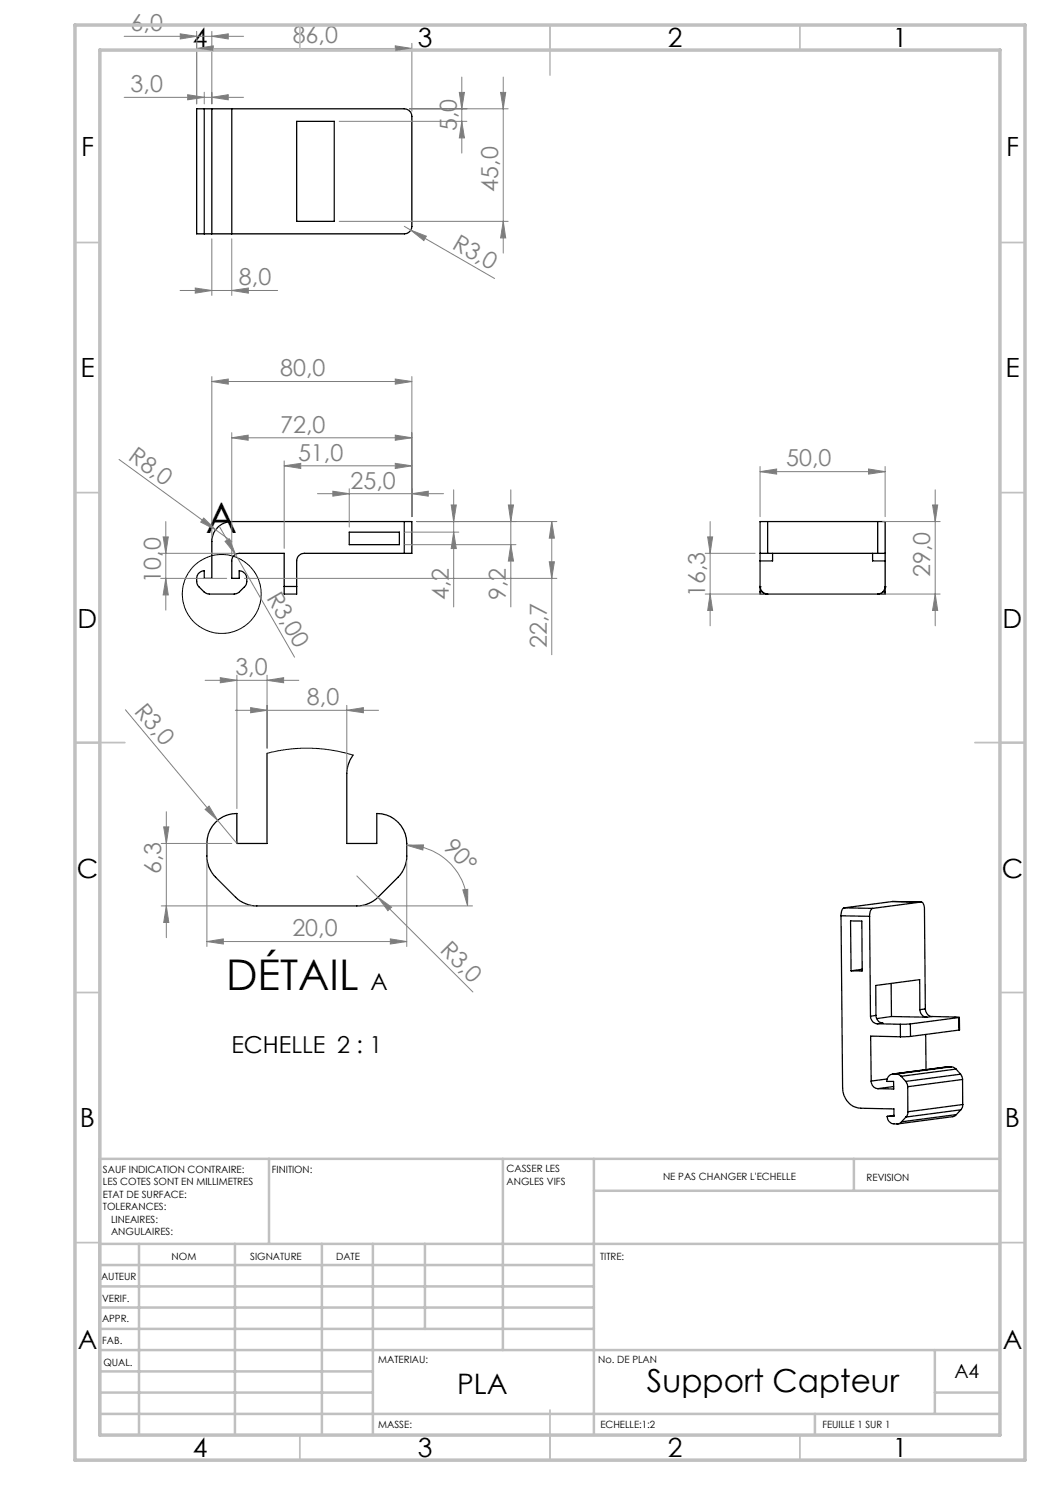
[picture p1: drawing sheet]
<svg xmlns="http://www.w3.org/2000/svg" width="210mm" height="297mm" viewBox="0 0 210 297" stroke-linecap="round" stroke-linejoin="round" font-family="sans-serif">
<g fill="none" stroke="#000" stroke-width=".25">
<path d="M40.9 21.8h-1.6v25h1.6M40.9 21.8v25M40.9 21.8h1.5M42.4 21.8h4M42.4 21.8v25M46.4 21.8h34.5a1.57 1.57 0 0 1 1.5 1.5v22a1.57 1.57 0 0 1-1.5 1.5h-34.5M46.4 21.8v25M59.3 24.3h7.6v20h-7.6zM40.9 46.8h1.5M42.4 46.8h4M56.8 117.3v1.5h2.5v-1.5M56.8 117.3h2.5"/>
<path d="M69.8 106.4h10.1v2.5h-10.1zM80.9 104.3h-34.5a4 4 0 0 0-4 4v7.4h-1.5v-1.5a1.68 1.68 0 0 0-1.5 2.2l.3 .9 1.2 1.2 .9 .3 5.5-.1 .5-.2 1.2-1.2 .3-.7a2.18 2.18 0 0 0-.4-2l-.4-.3-.7-.1v1.5h-1.4v-3.5a1.51 1.51 0 0 1 1.4-1.5h9v6.6M80.9 110.7h-20a1.57 1.57 0 0 0-1.6 1.5v5.1M80.9 104.3h1.5v6.4h-1.5M80.9 104.3v6.4M152 110.7h1.5M152 110.7v1.5M152 117.3a1.57 1.57 0 0 0 1.5 1.5M152 118.4v.4h25v-.4M152 117.4h.1M152 112.2v6.2M152 118.4h.5"/>
<path d="M153.5 104.3h-1.5v6.4M153.5 104.3h22M153.5 110.7h22M153.5 104.3v6.4M154.5 110.7v1.5h-2.5M174.5 110.7v1.5h2.5M175.5 104.3h1.5v6.4M175.5 110.7h1.5M175.5 104.3v6.4M176.6 118.4h.4M177 110.7v1.5M177 117.3a1.51 1.51 0 0 1-1.5 1.5"/>
<path d="M177 117.4h.1M177 112.2v6.2M53.4 150.7v18h-6v-6a6 6 0 0 0-6 6 9.9 9.9 0 0 0 .2 4.2l.2 .6 .9 1.5 4.4 4.5a6.1 6.1 0 0 0 4.3 1.7h20a6.1 6.1 0 0 0 4.2-1.7l4-4.1a6.1 6.1 0 0 0 1.8-4.2 8.5 8.5 0 0 0-1.2-6 5.8 5.8 0 0 0-4.8-2.5v6h-6v-14a6.4 6.4 0 0 1 1.2-3.7M168.2 183.2l.3 34.4a4 4 0 0 0 3.7 4l6.6 .2v1.5h-1.4M168.2 183.2l5.7 .1M168.8 181.6a1.54 1.54 0 0 0-.6 1.6M168.8 181.6l5.8 .1M170.1 184.2h2.3v10h-2.2zM172.4 193.8l-2.2 .4M173.9 183.3l.2 19.9M174.6 181.7a1.54 1.54 0 0 0-.7 1.6M174.6 181.7l9.6-1.3a1.27 1.27 0 0 1 .7 1.4l.2 20"/>
<path d="M178.2 196.7l.1 6.6M178.5 180.3l5.8 .1M178.5 180.3l-9.7 1.3M178.5 180.3h.1M174.1 203.2a1.52 1.52 0 0 0 1.4 1.5M174.2 216.2a1.45 1.45 0 0 0 1.4 1.5M175.2 203.1a1.52 1.52 0 0 0 1.4 1.5l-1.1 .1M175.2 203.1l-1.1 .1M175.5 204.7l4.6 .2M177.4 215.8l-3.2 .4M178.3 203.3l-3 .4M178.3 203.3l7 .1"/>
<path d="M178.7 214.8a1.39 1.39 0 0 0-1.3 1.5h1.3l.1 1.5-3.2-.1M178.7 214.8h.6M178.7 217.3l-3.1 .4M179.3 214.8l.4 .1 .5 .4M180.1 204.9v2.5M180.1 207.4l-6-.2 .1 9M180.2 215.3l1 1M181.2 216.3l.3 1M181.5 217.3l.1 5.1M182.1 204.8l-2 .1M182.1 204.8v2.5M182.1 207.3l-2 .1"/>
<path d="M184 201.9a1.52 1.52 0 0 0 1.3 1.5M184 201.9l-.1-6-8.7 1.2v6M185.1 201.8a1.52 1.52 0 0 0 1.3 1.5M185.1 201.8l-1.1 .1M185.1 206.9l.1 7M186.4 203.3l5.5 .2h-.2M186.4 203.3l-1.1 .1M189.7 213.4l-11 1.4M190.3 213.4h.3l.6 .4M190.3 213.4l-11.8 1.4M190.3 213.4l-11 1.4M191.2 213.8l-11 1.5"/>
<path d="M191.2 213.8l.9 1M191.7 203.5l-9.6 1.3M191.7 203.5l.1 2.5M191.8 206l-9.7 1.3M191.9 203.5v2.5h-.1M192.1 214.8l.4 1.1M192.1 214.8l-10.9 1.5M192.5 215.9l-11 1.4M192.5 215.9v5M177.4 223.3a1.65 1.65 0 0 0 2.2 1.5l.7-.4M178.8 223.1l-1.4 .2M181.2 223.4l-.9 1"/>
<path d="M181.6 222.4l-.1 .5-.3 .5M191.3 222.9l-.7 .4-11.1 1.5M191.3 222.9l-11 1.5M192.2 222l-11 1.4M192.2 222l-.9 .9M192.5 220.9v.6l-.3 .5M192.5 220.9l-10.9 1.5"/>
</g>
<g fill="none" stroke="#000" stroke-width=".2">
<path d="M53.4 150.7l3.9-.8 2.8-.3h2.4l4.7 .6 3.4 .8"/>
<circle cx="44.4" cy="118.8" r="7.9"/>
</g>
<g fill="none" stroke="#808080" stroke-width=".2">
<path d="M24.8 19.5h23.9M24.8 7.3h23.9M36.1 6.8l3.2 .5-3.2 .5zM37.5 18.9l3.4 .6-3.4 .5zM39.3 9.7l3.4-.5v1zM39.3 6.3v14.5M39.3 9.7h43.1M40.9 18.4v2.4M42.4 19.5l3.2-.6v1.1zM42.4 7.3l3.2-.5v1zM42.4 6.3v14.5M79.1 9.2l3.3 .5-3.3 .5z"/>
<path d="M82.4 8.7v13.6M91.9 18.5h1l-.5 3.3zM92.4 15.4v15.2M100.1 18.5h1l-.5 3.3zM100.6 15.4v35.2M67.8 24.3h25.6M81.9 21.8h19.7M92.4 24.3l.5 3.3h-1zM36 58.1h19.5M39.1 57.6l3.3 .5-3.3 .5zM42.4 47.8v11.3M46.4 58.1l3.3-.5v1z"/>
<path d="M46.4 47.8v11.3M67.8 44.3h33.8M80.9 45.3l1.3 .7M82.2 46l3.1 1.2-.5 .9zM82.2 46l16.7 9.7M100.6 44.3l.5 3.3h-1zM42.4 76.3l3.2-.5v1zM42.4 75.3v32M42.4 76.3h40M79.1 75.8l3.3 .5-3.3 .5zM82.4 75.3v28M23.8 91.9l22.6 16.4"/>
<path d="M46.4 87.6l3.2-.6v1zM46.4 86.5v24.7M46.4 87.6h36M56.8 93.2l3.3-.5v1zM56.8 92.2v17.5M56.8 93.2h25.6M63.5 98.7h25.2M66.6 98.2l3.2 .5-3.2 .5zM69.8 97.8v7.6M79.1 92.7l3.3 .5-3.3 .5zM79.1 87l3.3 .6-3.3 .4zM82.4 98.7l3.3-.5v1z"/>
<path d="M90.7 98v23.4M102.2 98v23.4M152 94.3l3.3-.5v1zM152 93.3v10M152 94.3h25M173.7 93.8l3.3 .5-3.3 .5zM177 93.3v10M187 98v27.2M32.1 115.7h13.2M32.1 110.7h14.7M32.6 107.4h1.1l-.5 3.3zM33.2 115.7l.5 3.3h-1.1z"/>
<path d="M33.2 104.3v17.7M40.7 103.6l2.4 2.4-3-1.6zM43.9 105.4l15 26M45 108.3l.9-.5 1.2 3.1zM48.9 115.7h62.5M80.9 106.4h10.9M80.9 108.9h22.3M83.4 104.3h28M90.2 101h1.1l-.6 3.3zM90.7 106.4l.6 3.3h-1.1zM101.7 101h1l-.5 3.3zM102.2 108.9l.5 3.3h-1z"/>
<path d="M109.9 112.4h1l-.6 3.3zM110.3 104.3l.6 3.3h-1zM110.3 104.3v26.6M141 110.7h10M141 118.8h11.5M141.5 107.4h1l-.5 3.3zM142 118.8l.5 3.3h-1zM142 104.3v20.9M176.5 118.8h11.5M176.5 104.3h11.5M186.5 101h1l-.5 3.3zM187 118.8l.5 3.3h-1z"/>
<path d="M41 136.1h18.8M44.1 135.5l3.3 .6-3.3 .5zM47.4 135v26.7M53.4 136.1l3.3-.6v1.1zM53.4 135v14.6M25.1 142l22.3 26.7M47.1 142.1h28.6M50.1 141.5l3.3 .6-3.3 .5zM69.4 142.1l3.3-.6v1.1zM69.4 141.1v12.6M32.2 168.7h14.2M32.7 165.4h1.1l-.5 3.3z"/>
<path d="M33.3 162.3v25.2M41 161.9l.8-.7 1.7 2.9zM41.4 172.2v17.1M71.4 175.2l4.2 4.3M75.6 179.5l2.7 1.9-.7 .7zM75.6 179.5l19 18.9M81.4 169h3.3l-.1 1zM81.4 169a12.2 12.2 0 0 1 12.1 12.2M81.4 172.2v17.1M92.6 178l1-.1-.1 3.3zM32.2 181.2h18.2M33.3 181.2l.5 3.3h-1.1z"/>
<path d="M41.4 188.3l3.3-.5v1zM41.4 188.3h40M72.4 181.2h22.1M78.1 187.8l3.3 .5-3.3 .5z"/>
</g>
<g fill="none" stroke="#c0c0c0" stroke-width=".35">
<path d="M60 5v5M110 5v10M160 5v5M15 48.5h5M200 48.5h5M15 98.5h5M200 98.5h5M15 148.5h10M195 148.5h10M15 198.5h5M200 198.5h5M15 248.5h5"/>
<path d="M200 248.5h5M60 287v5M110 282v10M160 287v5"/>
</g>
<g fill="none" stroke="#c0c0c0" stroke-width=".5">
<path d="M53.8 231.8v17M100.6 231.8v38.2M118.8 231.8v55.2M118.8 238.2h81.2M170.8 231.8v6.4M200 231.8h-180v55.2M20 248.8h180M20 257.3h98.8M20 253h98.8M27.8 248.8v38.2M47 248.8v38.2M64.4 248.8v38.2"/>
<path d="M74.6 248.8v38.2M85 248.8v17M20 265.8h98.8M20 261.5h98.8M20 278.5h54.6M20 274.3h54.6M20 270h180M187 278.5h13M187 270v12.8M20 282.8h180M163 282.8v4.2"/>
</g>
<path d="M15 5h190v287h-190zM20 10h180v277h-180z" fill="none" stroke="#c0c0c0" stroke-width=".7"/>
<g fill="#808080">
<path d="M41 161.9l.8-.7 1.7 2.9z"/>
<path d="M40.7 103.6l2.4 2.4-3-1.6z"/>
<path d="M45 108.3l.9-.5 1.2 3.1z"/>
<path d="M75.6 179.5l2.7 1.9-.7 .7z"/>
<path d="M82.2 46l3.1 1.2-.5 .9z"/>
<path d="M92.6 178l1-.1-.1 3.3zM81.4 169h3.3l-.1 1z"/>
<path d="M79.1 92.7l3.3 .5-3.3 .5zM56.8 93.2l3.3-.5v1zM42.4 19.5l3.2-.6v1.1zM37.5 18.9l3.4 .6-3.4 .5zM42.4 7.3l3.2-.5v1zM36.1 6.8l3.2 .5-3.2 .5z"/>
<path d="M39.3 9.7l3.4-.5v1zM79.1 9.2l3.3 .5-3.3 .5zM39.1 57.6l3.3 .5-3.3 .5zM46.4 58.1l3.3-.5v1z"/>
<path d="M79.1 75.8l3.3 .5-3.3 .5zM42.4 76.3l3.2-.5v1zM79.1 87l3.3 .6-3.3 .4zM46.4 87.6l3.2-.6v1zM82.4 98.7l3.3-.5v1zM66.6 98.2l3.2 .5-3.2 .5z"/>
<path d="M173.7 93.8l3.3 .5-3.3 .5zM152 94.3l3.3-.5v1z"/>
<path d="M41.4 188.3l3.3-.5v1zM78.1 187.8l3.3 .5-3.3 .5z"/>
<path d="M32.7 165.4h1.1l-.5 3.3zM33.3 181.2l.5 3.3h-1.1z"/>
<path d="M33.2 115.7l.5 3.3h-1.1zM32.6 107.4h1.1l-.5 3.3zM142 118.8l.5 3.3h-1zM141.5 107.4h1l-.5 3.3z"/>
<path d="M91.9 18.5h1l-.5 3.3zM92.4 24.3l.5 3.3h-1zM100.1 18.5h1l-.5 3.3zM100.6 44.3l.5 3.3h-1z"/>
<path d="M110.3 104.3l.6 3.3h-1zM109.9 112.4h1l-.6 3.3zM90.2 101h1.1l-.6 3.3zM90.7 106.4l.6 3.3h-1.1zM101.7 101h1l-.5 3.3zM102.2 108.9l.5 3.3h-1zM186.5 101h1l-.5 3.3zM187 118.8l.5 3.3h-1z"/>
<path d="M50.1 141.5l3.3 .6-3.3 .5zM69.4 142.1l3.3-.6v1.1zM44.1 135.5l3.3 .6-3.3 .5zM53.4 136.1l3.3-.6v1.1z"/>
</g>
<g font-size="8.5">
<text x="41.1" y="106.6">A</text>
<text x="45.2" y="197.9">DÉTAIL</text>
</g>
<text font-size="6.3" x="129.4" y="278.4">Support Capteur</text>
<text font-size="5.6" x="91.4" y="278.8">PLA</text>
<g font-size="5.3">
<text x="38.5" y="9.5">4</text>
<text x="83.5" y="9.5">3</text>
<text x="133.5" y="9.5">2</text>
<text x="178.5" y="9.5">1</text>
<text x="16.2" y="31.3">F</text>
<text x="201.2" y="31.3">F</text>
<text x="16.1" y="75.5">E</text>
<text x="201.1" y="75.5">E</text>
<text x="15.5" y="125.5">D</text>
<text x="200.5" y="125.5">D</text>
<text x="15.4" y="175.5">C</text>
<text x="200.4" y="175.5">C</text>
<text x="16" y="225.5">B</text>
<text x="201" y="225.5">B</text>
<text x="15.5" y="269.8">A</text>
<text x="200.5" y="269.8">A</text>
<text x="38.5" y="291.5">4</text>
<text x="83.5" y="291.5">3</text>
<text x="133.5" y="291.5">2</text>
<text x="178.5" y="291.5">1</text>
</g>
<g font-size="4.7" fill="#808080">
<text x="26.1" y="6.2">6,0</text>
<text x="58.5" y="8.7">86,0</text>
<text x="26.1" y="18.4">3,0</text>
<text x="91.4" y="26.2" transform="rotate(-90 91.4 26.2)">5,0</text>
<text x="99.6" y="38.3" transform="rotate(-90 99.6 38.3)">45,0</text>
<text x="90.2" y="49.5" transform="rotate(30 90.2 49.5)">R3,0</text>
<text x="47.8" y="57.1">8,0</text>
<text x="56.1" y="75.3">80,0</text>
<text x="56.1" y="86.5">72,0</text>
<text x="25.5" y="91.8" transform="rotate(36 25.5 91.8)">R8,0</text>
<text x="59.6" y="92.1">51,0</text>
<text x="157.3" y="93.3">50,0</text>
<text x="70.1" y="97.7">25,0</text>
<text x="32.2" y="116.5" transform="rotate(-90 32.2 116.5)">10,0</text>
<text x="53.2" y="119.5" transform="rotate(60 53.2 119.5)">R3,00</text>
<text x="141" y="119.4" transform="rotate(-90 141 119.4)">16,3</text>
<text x="186" y="115.5" transform="rotate(-90 186 115.5)">29,0</text>
<text x="89.8" y="120.1" transform="rotate(-90 89.8 120.1)">4,2</text>
<text x="101.2" y="120.1" transform="rotate(-90 101.2 120.1)">9,2</text>
<text x="109.4" y="129.6" transform="rotate(-90 109.4 129.6)">22,7</text>
<text x="47.1" y="135">3,0</text>
<text x="26.7" y="142.3" transform="rotate(50 26.7 142.3)">R3,0</text>
<text x="61.4" y="141">8,0</text>
<text x="88.5" y="169.6" transform="rotate(46 88.5 169.6)">90°</text>
<text x="32.3" y="174.8" transform="rotate(-90 32.3 174.8)">6,3</text>
<text x="58.5" y="187.3">20,0</text>
<text x="87.8" y="190.2" transform="rotate(45 87.8 190.2)">R3,0</text>
</g>
<g font-size="4.7">
<text x="74.1" y="197.9">A</text>
<text x="46.3" y="210.7">ECHELLE 2 : 1</text>
</g>
<text font-size="3.9" x="190.9" y="275.5">A4</text>
<g font-size="2">
<text x="20.6" y="234.6">SAUF INDICATION CONTRAIRE:</text>
<text x="20.6" y="237.1">LES COTES SONT EN MILLIMETRES</text>
<text x="20.6" y="239.6">ETAT DE SURFACE:</text>
<text x="54.4" y="234.6">FINITION:</text>
<text x="101.3" y="234.5">CASSER LES</text>
<text x="101.3" y="237">ANGLES VIFS</text>
<text x="132.6" y="236">NE PAS CHANGER L'ECHELLE</text>
<text x="173.3" y="236.2">REVISION</text>
<text x="20.6" y="242.1">TOLERANCES:</text>
<text x="22.2" y="244.6">LINEAIRES:</text>
<text x="22.2" y="247.1">ANGULAIRES:</text>
<text x="34.3" y="252">NOM</text>
<text x="50" y="251.9">SIGNATURE</text>
<text x="67.2" y="251.9">DATE</text>
<text x="120" y="251.9">TITRE:</text>
<text x="20.2" y="256.1">AUTEUR</text>
<text x="20.4" y="260.3">VERIF.</text>
<text x="20.4" y="264.4">APPR.</text>
<text x="20.5" y="268.8">FAB.</text>
<text x="20.7" y="273.1">QUAL.</text>
<text x="75.6" y="272.5">MATERIAU:</text>
<text x="119.6" y="272.5">No. DE PLAN</text>
<text x="75.6" y="285.5">MASSE:</text>
<text x="120.1" y="285.6">ECHELLE:1:2</text>
<text x="164.5" y="285.6">FEUILLE 1 SUR 1</text>
</g>
</svg>
